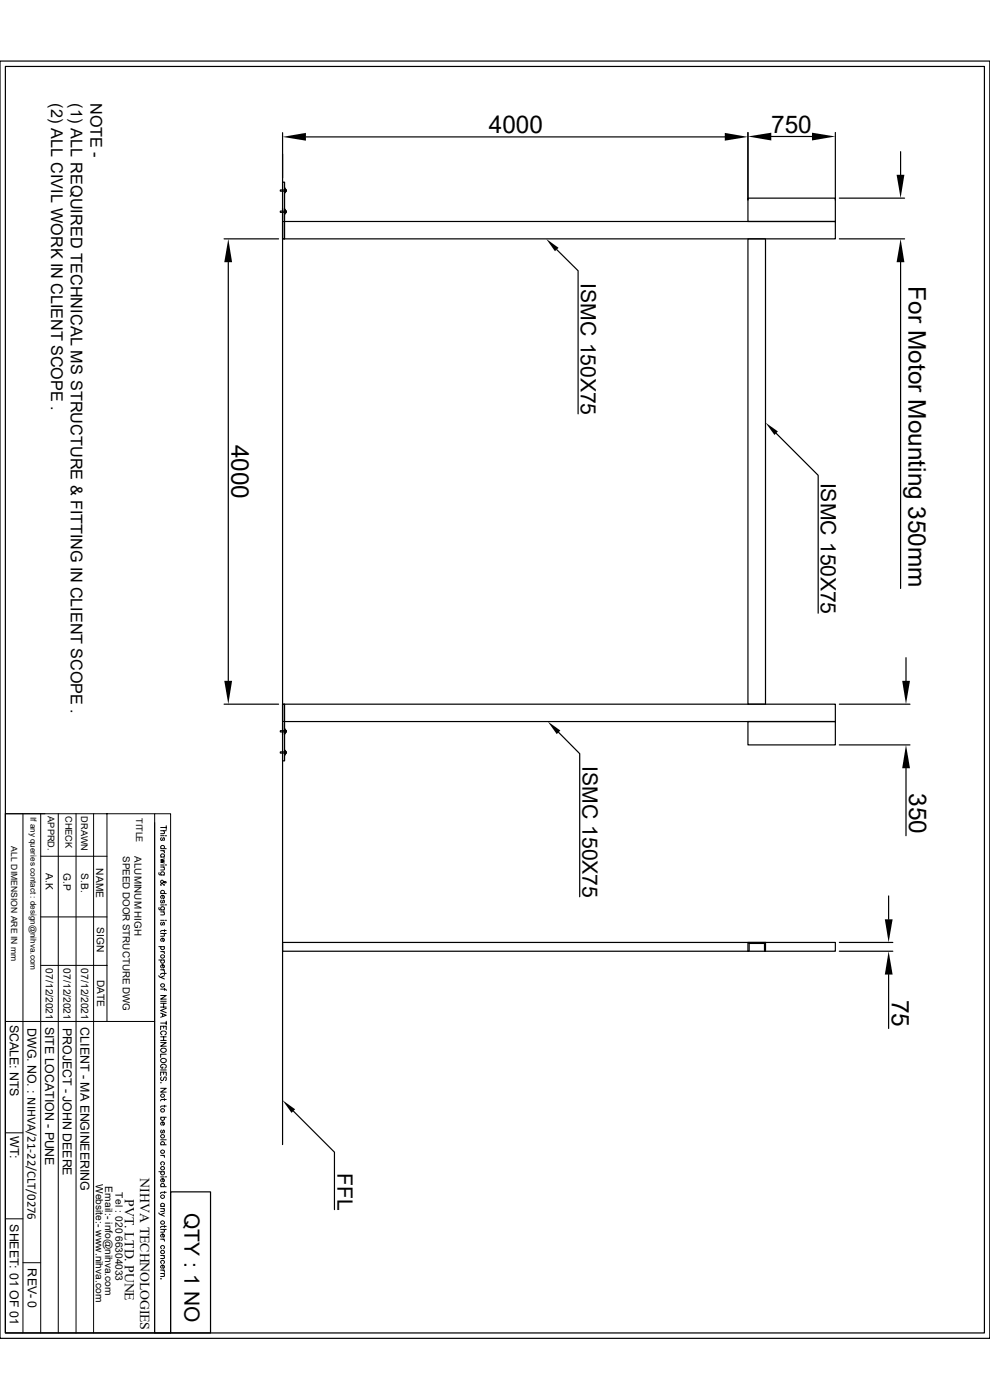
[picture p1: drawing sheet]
<svg xmlns="http://www.w3.org/2000/svg" width="210mm" height="297mm" viewBox="0 0 210 297" stroke-linecap="round" stroke-linejoin="round" font-family="sans-serif">
<g fill="none" stroke="#000" stroke-width=".25">
<path d="M0 13h210v270.9h-210zM1.1 14.1h207.7v268.7h-207.7zM59.9 38.7h.5v12h-.5zM59.9 28.2v214.6M60.4 39.9h.1v.3M60.4 39.9v1M64.9 29h88.9M158.7 28.1v14.3M163.6 29h8.7M177.2 28.1v14.3M191.1 32.2v4.9M47.5 50.7h11.6"/>
<path d="M48.4 55.6v88.8M59.9 47h117.3v3.7h-117.3zM60.4 44.4h.1v.3M60.4 44.4v1M60.5 44.7l.2 .1v.2l-.2 .2M60.5 44.7v.1h-1v.2h1v.2M60.5 40.2l.2 .1v.3l-.2 .1M60.5 40.2v.1h-1v.3h1v.1M60.5 45.2v.2h-.1M60.5 40.7v.2h-.1M60.5 40.3v.3M60.5 44.8v.2"/>
<path d="M118.1 53l4.5 4.4v30.4M158.7 50.7h3.7v98.7h-3.7zM158.7 42h18.5v5h-18.5zM178.1 50.7h13.8M178.1 42h13.8M191.1 55.6v69.2M164.6 91.9l9 8.9v29.3M192.2 139.5v4.9M47.5 149.4h11.6M59.9 149.4h117.3v3.7h-117.3zM59.9 149.4h.5v12h-.5zM60.4 154.7h.1v.2"/>
<path d="M60.4 159.2h.1v.2M60.4 154.7v1M60.4 159.2v.9M60.5 154.9l.2 .1v.3l-.2 .1M60.5 154.9v.1h-1v.3h1v.1M60.5 159.4l.2 .1v.3l-.2 .1M60.5 159.4v.1h-1v.3h1v.1M60.5 155.4v.3h-.1M60.5 159.9v.2h-.1M60.5 155v.3M60.5 159.5v.3M118.5 155.4l4.5 4.5v30.3"/>
<path d="M158.7 153.1h18.5v4.9h-18.5zM178.1 149.4h14.9M178.1 158h14.9M1.1 172.6v110.2h35.1M192.2 163v14.3M59.9 199.9h117.3v1.9h-117.3zM158.7 199.9h3.7v1.9h-.2v-1.6h-3.3v1.6h-.2zM178.1 199.9h11.3M188.5 190.1v4.9M178.1 201.8h11.3M188.5 206.8v11.4M62.2 235.7l8.8 8.7v12.2"/>
<path d="M36.2 252.9h8.5v29.9h-8.5z"/>
</g>
<g fill="none" stroke="#000" stroke-width=".21">
<path d="M1.1 172.6h31.7M4.9 172.6v110.2M8.6 172.6v110.2M12.4 172.6v110.2M16.1 172.6v110.2M19.9 172.6v110.2M22.7 172.6v44.1M32.8 172.6h3.4v110.2h-3.4zM32.8 174.5v108.3M34.1 175.6h1.2M34.1 176.2h1.2M34.1 177.3h.7"/>
<path d="M34.2 177.7l-.1 .2 .1 .4 .3-.2 .1-.3h.2l.1 .3-.2 .2M34.7 176.2l.2 .3-.1 .3-.7 .1M35.1 177.3h.2zM35.3 175.2v.8M8.6 194.5h14.1M8.6 181.7h14.1M33.7 185.1l.1 .5h1.1M33.7 192.5l.1 .5h1.1M34.1 180h1.2M34.1 180.5h.8M34.1 181.8h.8M34.1 183.5h.7"/>
<path d="M34.1 183.9h.8M34.1 189.6h1.2M34.1 192h.7M34.1 193.5h.8M34.1 195.2h.7M34.1 198h1.2M34.2 187.8l-.1-.1 .1-.2 .6-.4 .3-.1 .2 .2-.4 .1-.5-.6-.3 .2v.3l.7 .5v.1M34.2 180a.38 .38 0 0 1 0-.5 .38 .38 0 0 1 .6 0 .38 .38 0 0 1-.1 .5M34.2 181.8a.38 .38 0 0 1 0-.5 .38 .38 0 0 1 .6 0 .38 .38 0 0 1-.1 .5M34.2 185.6a.38 .38 0 0 1 0-.5 .38 .38 0 0 1 .6 0 .38 .38 0 0 1-.1 .5M34.2 189.6a.38 .38 0 0 1 0-.6 .38 .38 0 0 1 .6 0 .38 .38 0 0 1-.1 .6M34.2 191l-.1 .2 .1 .4 .3-.2 .1-.4h.2l.1 .3-.2 .3"/>
<path d="M34.2 193a.38 .38 0 0 1 0-.5 .38 .38 0 0 1 .6 0 .38 .38 0 0 1-.1 .5M34.2 195.7l-.1 .2 .1 .4 .3-.2 .1-.4h.2l.1 .3-.2 .3M34.5 180.5l.3 .1 .1 .3M34.5 189.9v.7a.39 .39 0 0 0 .4-.4 .39 .39 0 0 0-.5-.3 .39 .39 0 0 0-.3 .3l.1 .4M34.5 199.1v.6a.39 .39 0 0 0 .4-.4 .39 .39 0 0 0-.4-.3 .39 .39 0 0 0-.4 .3l.1 .4M34.7 183.9l.2 .3-.1 .3-.7 .1M34.7 193.5l.2 .3-.1 .3h-.7M34.7 198l.2 .3-.1 .3h-.7M34.9 182.2l-.8 .3 .8 .2-.8 .2 .8 .2M34.9 197.2v.5M35.1 183.5h.2zM35.1 192h.2z"/>
<path d="M35.1 195.2h.2zM35.3 197.4h-1l-.2 .3M1.1 216.7h31.7M8.6 204.8h14.1M33.7 207l.4 .3M33.7 200.8h1.2M33.7 203.7h1.2M34.1 212.4h1.2M34.1 212.9h1.2M34.1 213.7h1.2M34.1 209.8h1l.2 .3M34.1 211.2h1.2l-1.2 .8h1.2"/>
<path d="M34.1 214.9l1.2 .5-1.2 .4M34.1 218.4v-.7h1.2v.7M34.1 201.9h.8M34.1 205.7h.8M34.1 217h1.2M34.1 220h1.2M34.2 200.8a.36 .36 0 0 0 0 .6 .36 .36 0 0 0 .5 0 .36 .36 0 0 0 0-.6M34.2 203.7a.38 .38 0 0 0 0 .5 .38 .38 0 0 0 .6 0 .38 .38 0 0 0-.1-.5M34.4 219.5a.41 .41 0 0 1-.3-.4 .41 .41 0 0 1 .4-.4h.3a.41 .41 0 0 1 .5 .4 .41 .41 0 0 1-.3 .4M34.5 215.1v.5M34.5 201.9l.3 .2 .1 .2M34.5 205.7l.3 .2 .1 .3"/>
<path d="M34.5 204.7v.7a.39 .39 0 0 0 .4-.5 .39 .39 0 0 0-.4-.3 .39 .39 0 0 0-.4 .3l.1 .5M34.7 217.7v.4M34.7 220v.7M34.7 212.9v.8M34.9 207l-.8 .3 .8 .4M34.9 206.3v.5M34.9 209.7v.4M35.3 206.5h-1l-.2 .3M35.3 213.9l-1.2 .5 1.2 .4M35.3 216.7v.7M34.1 229.7h.1zM34.1 221.2h1.2l-1.2 .8h1.2"/>
<path d="M34.1 228.2v-.7h1.2v.7M34.1 230.9h1.2l-1.2 .8h1.2M34.1 220.7h1.2M34.1 227h1.2M34.1 237h1.2M34.2 237a.38 .38 0 0 0 0 .6 .38 .38 0 0 0 .6 0 .38 .38 0 0 0-.1-.6M34.2 239.7l-.1 .3 .1 .4 .3-.2 .1-.4h.2l.1 .3-.2 .3M34.2 228.5l-.1 .2 .1 .5h.4l.3-.7 .3 .1 .1 .4-.2 .2M34.2 222.5a.59 .59 0 0 1 .7-.1 .59 .59 0 0 1 .3 .6 .58 .58 0 0 1-.7 .3 .58 .58 0 0 1-.3-.7zM34.2 224.7a.58 .58 0 0 1 .7-.1 .58 .58 0 0 1 .3 .6 .58 .58 0 0 1-.7 .2 .58 .58 0 0 1-.3-.7zM34.5 238v.7a.39 .39 0 0 0 .4-.4 .39 .39 0 0 0-.4-.4 .39 .39 0 0 0-.4 .4l.1 .4M34.5 226.4v.2h-.1a.43 .43 0 0 1-.3-.5 .43 .43 0 0 1 .4-.3h.3a.43 .43 0 0 1 .5 .3 .43 .43 0 0 1-.3 .5"/>
<path d="M34.7 227.5v.4M34.9 233.1v.4M34.9 234.5v.4M35.3 223.6h-1.2v.7M35.3 233.3h-1l-.2 .3M35.3 234.7h-1l-.2 .2M1.1 258.6h3.8M1.1 240.3h3.8M33.7 257.3l.4 .4M33.7 248.6h1.2M34.1 241.8h1.2M34.1 242.9h1.2"/>
<path d="M34.1 245.1h.8M34.1 249.7h.7M34.1 251.8h1.2M34.1 255.9h.8M34.1 256.4h.8M34.2 242.9a.38 .38 0 0 1 0-.6 .38 .38 0 0 1 .6 0 .38 .38 0 0 1-.1 .6M34.2 247.1a.38 .38 0 0 1 0-.5 .38 .38 0 0 1 .6 0 .38 .38 0 0 1-.1 .5M34.2 248.6a.38 .38 0 0 0 0 .5 .38 .38 0 0 0 .6 0 .38 .38 0 0 0-.1-.5M34.2 251.8a.38 .38 0 0 1 0-.6 .38 .38 0 0 1 .6 0 .38 .38 0 0 1-.1 .6M34.2 255.9a.38 .38 0 0 1 0-.5 .38 .38 0 0 1 .6 0 .38 .38 0 0 1-.1 .5M34.5 245.1l.3 .2 .1 .2M34.5 250.1v.6a.39 .39 0 0 0 .4-.4 .39 .39 0 0 0-.5-.3 .39 .39 0 0 0-.3 .4l.1 .3"/>
<path d="M34.7 256.4l.2 .3-.1 .3h-.7M34.9 257.3l-.8 .4 .8 .3M34.9 252.8v.4M35.2 249.6v.1zM35.3 252.9l-1.1 .1-.1 .2M4.9 267.9h3.7M34.1 271.3h.1zM34.1 260.8h1.2M34.1 262.9h.8M34.1 266.4h.8M34.1 269.5h.8M34.1 270.2h.8"/>
<path d="M34.2 264.9a.38 .38 0 0 1 0-.5 .38 .38 0 0 1 .6 0 .38 .38 0 0 1-.1 .5M34.2 268.1a.38 .38 0 0 1 0-.6 .38 .38 0 0 1 .6 0 .38 .38 0 0 1-.1 .6M34.5 262.9l.3 .2 .1 .2M34.5 269.5l.3 .1 .1 .3M34.5 261.8v.7a.34 .34 0 0 0 .4-.4 .34 .34 0 0 0-.4-.3l-.4 .3 .1 .4M34.5 268.4v.7a.39 .39 0 0 0 .4-.5 .39 .39 0 0 0-.5-.3 .39 .39 0 0 0-.3 .4l.1 .4M34.7 260.8l.2 .3-.1 .3h-.7M34.7 266.4l.2 .3-.1 .3h-.7M34.7 270.2l.2 .3-.1 .3h-.7M34.9 260v.4M35.3 260.2h-1l-.2 .3"/>
<circle cx="34.5" cy="209" r=".39"/>
<circle cx="34.5" cy="202.9" r=".39"/>
<circle cx="34.5" cy="235.6" r=".4"/>
<circle cx="34.5" cy="232.5" r=".39"/>
<circle cx="34.5" cy="247.8" r=".4"/>
<circle cx="34.5" cy="241.1" r=".4"/>
<circle cx="34.5" cy="253.9" r=".39"/>
<circle cx="34.5" cy="244.3" r=".39"/>
<circle cx="34.5" cy="259.4" r=".39"/>
<circle cx="34.5" cy="265.6" r=".4"/>
</g>
<g fill="#000">
<path d="M59.9 29l5-.8v1.6zM153.8 28.2l4.9 .8-4.9 .8zM158.7 29l4.9-.8v1.6zM172.3 28.2l4.9 .8-4.9 .8zM190.2 37.1h1.7l-.8 4.9zM48.4 50.7l.8 4.9h-1.6zM115.9 50.7l2.6 1.9-.8 .7zM191.1 50.7l.8 4.9h-1.7zM162.4 89.7l2.6 1.8-.7 .8zM47.6 144.4h1.6l-.8 5zM116.2 153.1l2.7 1.9-.8 .7zM191.4 144.4h1.6l-.8 5z"/>
<path d="M192.2 158l.8 5h-1.6zM187.7 195h1.7l-.9 4.9zM188.5 201.8l.9 5h-1.7zM59.9 233.4l2.7 1.9-.8 .8z"/>
</g>
<g font-size="5.2">
<text x="103.7" y="28.3">4000</text>
<text x="163.6" y="28.3">750</text>
<text x="192.7" y="60.7" transform="rotate(90 192.7 60.7)">For Motor Mounting 350mm</text>
<text x="49.1" y="94.4" transform="rotate(90 49.1 94.4)">4000</text>
<text x="192.9" y="168.3" transform="rotate(90 192.9 168.3)">350</text>
<text x="189.2" y="212" transform="rotate(90 189.2 212)">75</text>
</g>
<g font-size="4.5">
<text x="123.2" y="60.1" transform="rotate(90 123.2 60.1)">ISMC 150X75</text>
<text x="174.2" y="102.4" transform="rotate(90 174.2 102.4)">ISMC 150X75</text>
<text x="123.6" y="162.5" transform="rotate(90 123.6 162.5)">ISMC 150X75</text>
<text x="71.6" y="248.8" transform="rotate(90 71.6 248.8)">FFL</text>
</g>
<text font-size="4.4" x="39.2" y="257.4" transform="rotate(90 39.2 257.4)">QTY : 1 NO</text>
<g font-size="3.4">
<text x="10.9" y="21.9" transform="rotate(90 10.9 21.9)">(2) ALL CIVIL WORK IN CLIENT SCOPE .</text>
<text x="15" y="21.9" transform="rotate(90 15 21.9)">(1) ALL REQUIRED TECHNICAL MS STRUCTURE &amp; FITTING IN CLIENT SCOPE .</text>
<text x="19.2" y="21.8" transform="rotate(90 19.2 21.8)">NOTE -</text>
</g>
<g font-size="2.9">
<text x="29.8" y="250" transform="rotate(90 29.8 250)">NIHVA TECHNOLOGIES</text>
<text x="26.5" y="254.4" transform="rotate(90 26.5 254.4)">PVT. LTD. PUNE</text>
</g>
<g font-size="2.6">
<text x="2.1" y="217.4" transform="rotate(90 2.1 217.4)">SCALE: NTS</text>
<text x="5.8" y="218.1" transform="rotate(90 5.8 218.1)">DWG. NO. : NIHVA/21-22/CLT/0276</text>
<text x="9.6" y="217.8" transform="rotate(90 9.6 217.8)">SITE LOCATION - PUNE</text>
<text x="13.3" y="218" transform="rotate(90 13.3 218)">PROJECT - JOHN DEERE</text>
<text x="17.1" y="218" transform="rotate(90 17.1 218)">CLIENT - MA ENGINEERING</text>
<text x="2.2" y="241" transform="rotate(90 2.2 241)">WT:</text>
<text x="2.1" y="259.7" transform="rotate(90 2.1 259.7)">SHEET: 01 OF 01</text>
<text x="5.9" y="269.1" transform="rotate(90 5.9 269.1)">REV- 0</text>
</g>
<g font-size="2.2">
<text x="9.7" y="185.3" transform="rotate(90 9.7 185.3)">A.K</text>
<text x="13.5" y="185.2" transform="rotate(90 13.5 185.2)">G.P</text>
<text x="17.2" y="185.2" transform="rotate(90 17.2 185.2)">S.B.</text>
<text x="20.4" y="184.2" transform="rotate(90 20.4 184.2)">NAME</text>
<text x="20.6" y="196.7" transform="rotate(90 20.6 196.7)">SIGN</text>
<text x="9.7" y="205.4" transform="rotate(90 9.7 205.4)">07/12/2021</text>
<text x="13.5" y="205.4" transform="rotate(90 13.5 205.4)">07/12/2021</text>
<text x="17.2" y="205.4" transform="rotate(90 17.2 205.4)">07/12/2021</text>
<text x="20.6" y="207.9" transform="rotate(90 20.6 207.9)">DATE</text>
<text x="20.3" y="251.2" transform="rotate(90 20.3 251.2)">Website:- www.nihva.com</text>
<text x="22.3" y="251.7" transform="rotate(90 22.3 251.7)">Email:- info@nihva.com</text>
<text x="24.5" y="253" transform="rotate(90 24.5 253)">Tel : 020 66304033</text>
</g>
<g font-size="2.1">
<text x="26.1" y="181.6" transform="rotate(90 26.1 181.6)">SPEED DOOR STRUCTURE DWG</text>
<text x="28.5" y="181.7" transform="rotate(90 28.5 181.7)">ALUMINUM HIGH</text>
</g>
<g font-size="1.9">
<text x="10.2" y="173.1" transform="rotate(90 10.2 173.1)">APPRD.</text>
<text x="13.9" y="173.1" transform="rotate(90 13.9 173.1)">CHECK</text>
<text x="17.2" y="173.1" transform="rotate(90 17.2 173.1)">DRAWN</text>
<text x="28.9" y="173.6" transform="rotate(90 28.9 173.6)">TITLE</text>
</g>
<text font-size="1.8" x="2.4" y="179.6" transform="rotate(90 2.4 179.6)">ALL DIMENSION ARE IN mm</text>
<text font-size="1.7" x="6.5" y="173.3" transform="rotate(90 6.5 173.3)">If any queries contact : design@nihva.com</text>
</svg>
